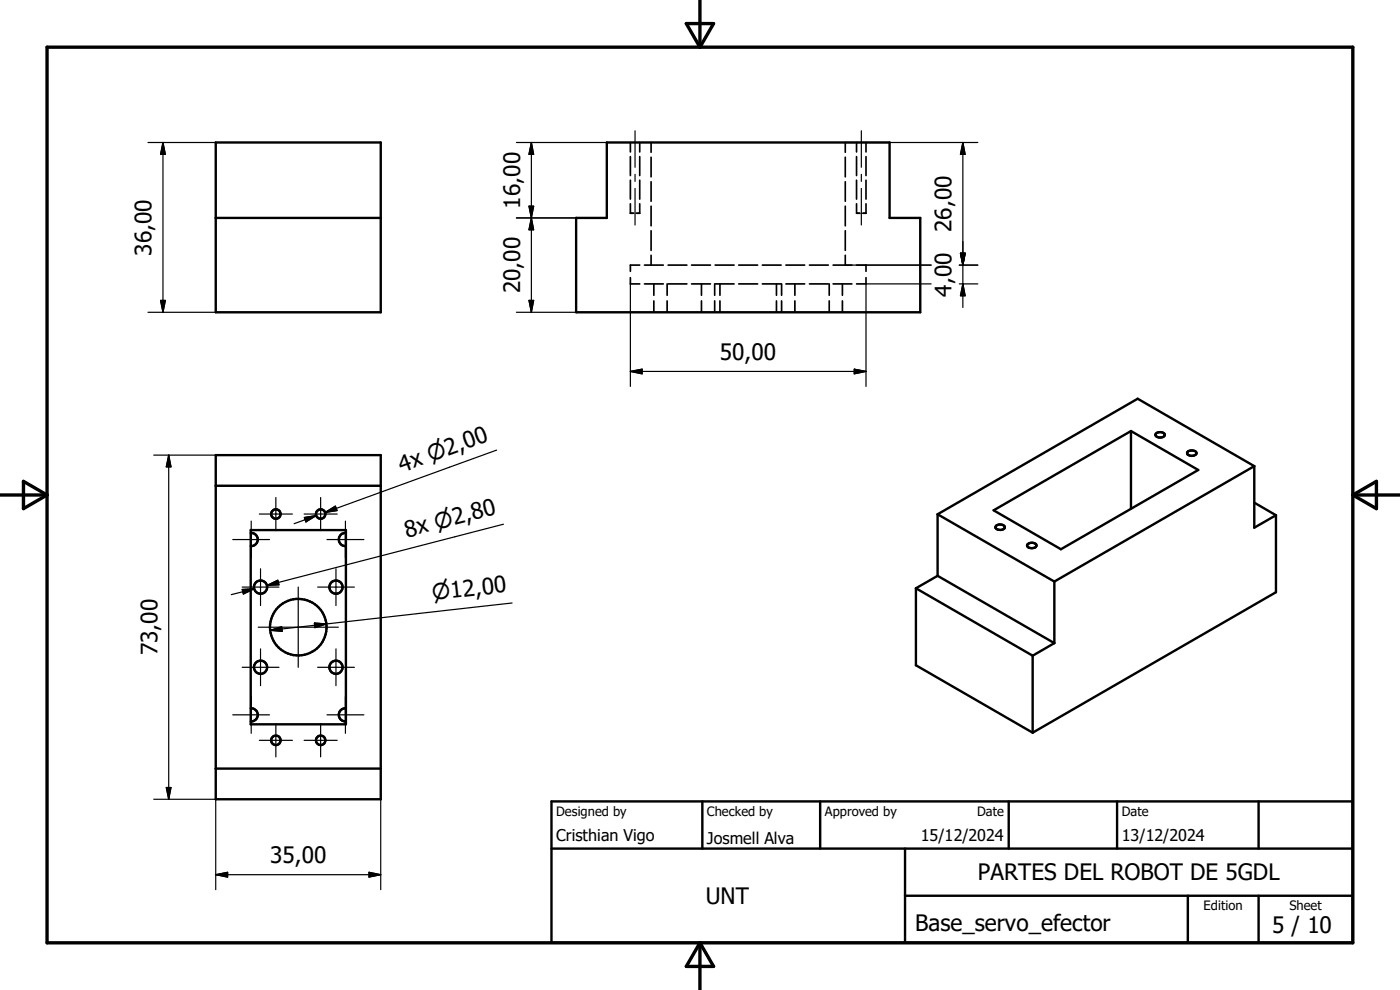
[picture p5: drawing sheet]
<svg xmlns="http://www.w3.org/2000/svg" width="297mm" height="210mm" viewBox="0 0 297 210" stroke-linecap="round" stroke-linejoin="round" font-family="sans-serif">
<g fill="none" stroke="#000" stroke-width=".51">
<path d="M45.8 30.2h35v36h-35zM128.7 30.2h60v16h6.5v20h-73v-20h6.5zM45.8 46.2h35M45.8 96.5h35v73.1h-35zM239.9 91.4v16.6M245.3 92a1.2 1.2 0 0 1 1.8 .3 1.17 1.17 0 0 1-2-.1zM252 95.8a1.22 1.22 0 0 1 1.8 .4 1.14 1.14 0 0 1-2-.1zM266.1 98.9l-24.7-14.3-42.5 24.5M266.1 98.9v13l4.6-2.6M266.1 98.9l-42.4 24.5M45.8 103.1h35M53.2 112.5h20.2v41.2h-20.2z"/>
<path d="M53.2 113.1a1.4 1.4 0 0 1 1.5 1.4 1.4 1.4 0 0 1-1.5 1.4M73.4 113.1a1.4 1.4 0 0 0-1.5 1.4 1.4 1.4 0 0 0 1.5 1.4M198.9 109.1l24.8 14.3M198.9 109.1v13.1M210.8 108.3l29.1-16.9 14.3 8.3-29.1 16.8zM211.3 111.5a1.15 1.15 0 0 1 1.9 .4 1.13 1.13 0 0 1-2-.1zM218 115.4a1.2 1.2 0 0 1 1.9 .4 1.17 1.17 0 0 1-2-.1zM266.1 106.6l4.6 2.7M270.7 109.3v16.3l-51.6 29.8M194.3 124.8l24.8 14.3M194.3 124.8v16.3l24.8 14.3M198.9 122.2l24.8 14.2"/>
<path d="M198.9 122.2l-4.6 2.6M219.1 139.1v16.3M223.7 123.4v13M223.7 136.4l-4.6 2.7M53.2 150.2a1.4 1.4 0 0 1 1.5 1.4 1.4 1.4 0 0 1-1.5 1.4M73.4 150.2a1.4 1.4 0 0 0-1.5 1.4 1.4 1.4 0 0 0 1.5 1.4M45.8 163h35M117 170h170v30h-170zM149 170v10M174 170v10M214 170v10M237 170v10"/>
<path d="M267 170v10M117 180h170M192 190h95M192 180v20M252 190v10M267 190v10"/>
<circle cx="58.5" cy="109" r=".99"/>
<circle cx="68" cy="109" r="1"/>
<circle cx="55.3" cy="124.6" r="1.4"/>
<circle cx="63.3" cy="133" r="6"/>
<circle cx="71.3" cy="124.5" r="1.41"/>
<circle cx="55.3" cy="141.5" r="1.4"/>
<circle cx="58.5" cy="157.1" r=".99"/>
<circle cx="68" cy="157.1" r="1"/>
<circle cx="71.3" cy="141.5" r="1.4"/>
</g>
<g fill="none" stroke="#000" stroke-width=".36">
<path d="M133.7 30.2v2M133.7 33.2v4M133.7 38.2v4M135.7 30.2v2M135.7 33.2v4M135.7 38.2v4M138.1 30.2v2.1M138.1 33.4v4.1M138.1 38.6v4.1M179.3 30.2v2.1M179.3 33.4v4.1M179.3 38.6v4.1"/>
<path d="M181.7 30.2v2M181.7 33.2v4M181.7 38.2v4M183.7 30.2v2M183.7 33.2v4M183.7 38.2v4M133.7 43.2v2h.7M133.7 58.9v1.3h2M135.7 43.2v2h-.6M135.7 56.2h-2v1.4M136.7 56.2h4M138.1 43.7v4.2"/>
<path d="M138.1 48.9v4.2M138.1 54.2v2M141.7 56.2h4M146.7 56.2h4M151.7 56.2h4M156.7 56.2h4M161.7 56.2h4M166.7 56.2h4M171.7 56.2h4M176.7 56.2h4M179.3 43.7v4.2M179.3 48.9v4.2"/>
<path d="M179.3 54.2v2M181.7 43.2v2h.7M181.7 56.2h2v1.4M183.7 43.2v2h-.6M183.7 58.9v1.3h-2M136.7 60.2h4M138.7 60.2v2.4M138.7 63.8v2.4M141.5 60.2v2.4M141.5 63.8v2.4M141.7 60.2h4M146.7 60.2h4"/>
<path d="M148.8 60.2v2.4M148.8 63.8v2.4M151.6 60.2v2.4M151.6 63.8v2.4M151.7 60.2h4M152.7 60.2v2.4M152.7 63.8v2.4M156.7 60.2h4M161.7 60.2h4M164.7 60.2v2.4M164.7 63.8v2.4M165.8 60.2v2.4"/>
<path d="M165.8 63.8v2.4M166.7 60.2h4M168.6 60.2v2.4M168.6 63.8v2.4M171.7 60.2h4M175.9 60.2v2.4M175.9 63.8v2.4M176.7 60.2h4M178.7 60.2v2.4M178.7 63.8v2.4"/>
</g>
<path d="M10 10h277v190h-277zM145.6 5h5.8l-2.9 5zM148.5 0v10M0 105h10M5 102.1l5 2.9-5 2.9zM287 105h10M287 105l5-2.9v5.8zM148.5 200v10M148.5 200l2.9 5h-5.8z" fill="none" stroke="#000" stroke-width=".71"/>
<g fill="none" stroke="#000" stroke-width=".25">
<path d="M31.4 30.2h14.4M34.6 30.2v36M34.6 30.2l.5 2.5h-1zM109.6 30.2h19.1M112.7 30.2l.5 2.5h-1zM112.7 30.2v36M134.7 27.7v7.8M134.7 37v1.5M134.7 40v7.7M179.3 30.2h3.3M182.7 27.7v7.8M182.7 37v1.5"/>
<path d="M182.7 40v7.7M182.8 30.2h24.6M204.3 30.2l.5 2.5h-1zM204.3 30.2v35M109.6 46.2h12.6M112.2 43.7h1l-.5 2.5zM112.7 46.2l.5 2.5h-1zM179.3 56.2h18.2M203.5 56.2h3.9M203.8 53.7h1l-.5 2.5zM31.4 66.2h14.4M34.1 63.7h1l-.5 2.5z"/>
<path d="M109.6 66.2h12.6M112.2 63.7h1l-.5 2.5zM133.7 78.8h50M133.7 78.8l2.5-.5v1zM133.7 60.2v21.8M181.2 78.3l2.5 .5-2.5 .5zM197.5 60.2h-13.8v21.8M203.5 60.2h3.9M204.3 60.2l.5 2.5h-1zM32.6 96.5h13.2M35.8 96.5v73.1M35.8 96.5l.5 2.5h-1z"/>
<path d="M105.4 95.5l-36.4 13.2M49.4 114.5h7.8M53.3 110.5v7.8M55 109h7M58.5 105.5v7.1M64.5 109h7M64.6 109.8l2.5-.4-2.2 1.3zM67.1 109.4l-4.7 1.7M68 105.5v7.1M69 108.7l2.1-1.3 .4 .9zM69.4 114.5h7.8M73.3 110.5v7.8"/>
<path d="M106.8 111.2l-50.2 13M51.4 125.1l2.5-.2-2.3 1.1zM51.4 124.5h7.8M53.9 124.9l-4.8 1.2M54.8 133.1h17M55.3 120.7v7.8M55.3 137.6v7.8M56.6 124.2l2.3-1.1 .3 1zM57.3 133.7l2.4-.8 .2 1zM59.1 123.6l-2.5 .6M63.3 124.5v17.1M66.7 132.2l2.5 .2-2.4 .8z"/>
<path d="M67.4 124.5h7.8M69.2 132.4l-11.9 1.3M71.3 120.7v7.8M71.3 137.6v7.8M108.6 127.9l-39.4 4.5M49.4 151.6h7.8M51.4 141.6h7.8M53.3 147.8v7.8M55 157.1h7M58.5 153.5v7.1M64.5 157.1h7M67.4 141.6h7.8"/>
<path d="M68 153.5v7.1M69.4 151.6h7.8M73.3 147.8v7.8M32.6 169.6h13.2v19.1M35.3 167.1h1l-.5 2.5zM80.8 169.6v19.1M45.8 185.6h35M45.8 185.6l2.5-.6v1.1zM78.3 185l2.5 .6-2.5 .5z"/>
</g>
<g fill="#000" stroke="#000" stroke-width=".25">
<path d="M34.6 30.2l.5 2.5h-1zM112.7 30.2l.5 2.5h-1zM204.3 30.2l.5 2.5h-1zM112.2 43.7h1l-.5 2.5zM112.7 46.2l.5 2.5h-1zM203.8 53.7h1l-.5 2.5zM34.1 63.7h1l-.5 2.5zM112.2 63.7h1l-.5 2.5zM133.7 78.8l2.5-.5v1zM181.2 78.3l2.5 .5-2.5 .5zM204.3 60.2l.5 2.5h-1zM35.8 96.5l.5 2.5h-1z"/>
<path d="M64.6 109.8l2.5-.4-2.2 1.3zM69 108.7l2.1-1.3 .4 .9zM51.4 125.1l2.5-.2-2.3 1.1zM56.6 124.2l2.3-1.1 .3 1zM57.3 133.7l2.4-.8 .2 1zM66.7 132.2l2.5 .2-2.4 .8zM35.3 167.1h1l-.5 2.5zM45.8 185.6l2.5-.6v1.1zM78.3 185l2.5 .6-2.5 .5z"/>
</g>
<g font-size="4.8">
<text x="110.3" y="44.2" transform="rotate(-90 110.3 44.2)">16,00</text>
<text x="201.8" y="49.2" transform="rotate(-90 201.8 49.2)">26,00</text>
<text x="32.2" y="54.2" transform="rotate(-90 32.2 54.2)">36,00</text>
<text x="110.3" y="62.2" transform="rotate(-90 110.3 62.2)">20,00</text>
<text x="201.8" y="62.9" transform="rotate(-90 201.8 62.9)">4,00</text>
<text x="152.7" y="76.4">50,00</text>
<text x="85.3" y="100.2" transform="rotate(-20 85.3 100.2)">4x n2,00</text>
<text x="96.4" y="111.4" transform="rotate(-15 96.4 111.4)">2,80</text>
<text x="86.3" y="114" transform="rotate(-15 86.3 114)">8x</text>
<text x="33.4" y="139" transform="rotate(-90 33.4 139)">73,00</text>
<text x="57.3" y="183.1">35,00</text>
<text x="149.7" y="191.8">UNT</text>
<text x="207.5" y="186.7">PARTES DEL ROBOT DE 5GDL</text>
<text x="194.2" y="197.5">Base_servo_efector</text>
<text x="269.9" y="198">5 / 10</text>
</g>
<g font-size="4.6">
<text x="92.6" y="112.4" transform="rotate(-14 92.6 112.4)">n</text>
<text x="91.8" y="127.4" transform="rotate(-6 91.8 127.4)">n12,00</text>
</g>
<g font-size="3.4">
<text x="118" y="178.3">Cristhian Vigo</text>
<text x="150" y="178.9">Josmell Alva</text>
<text x="195.4" y="178.5">15/12/2024</text>
<text x="238" y="178.5">13/12/2024</text>
</g>
<g font-size="2.7">
<text x="118" y="173.1">Designed by</text>
<text x="150" y="173.1">Checked by</text>
<text x="175" y="173.1">Approved by</text>
<text x="207.3" y="173">Date</text>
<text x="238" y="173">Date</text>
<text x="255.4" y="193.1">Edition</text>
<text x="273.6" y="193.1">Sheet</text>
</g>
</svg>
